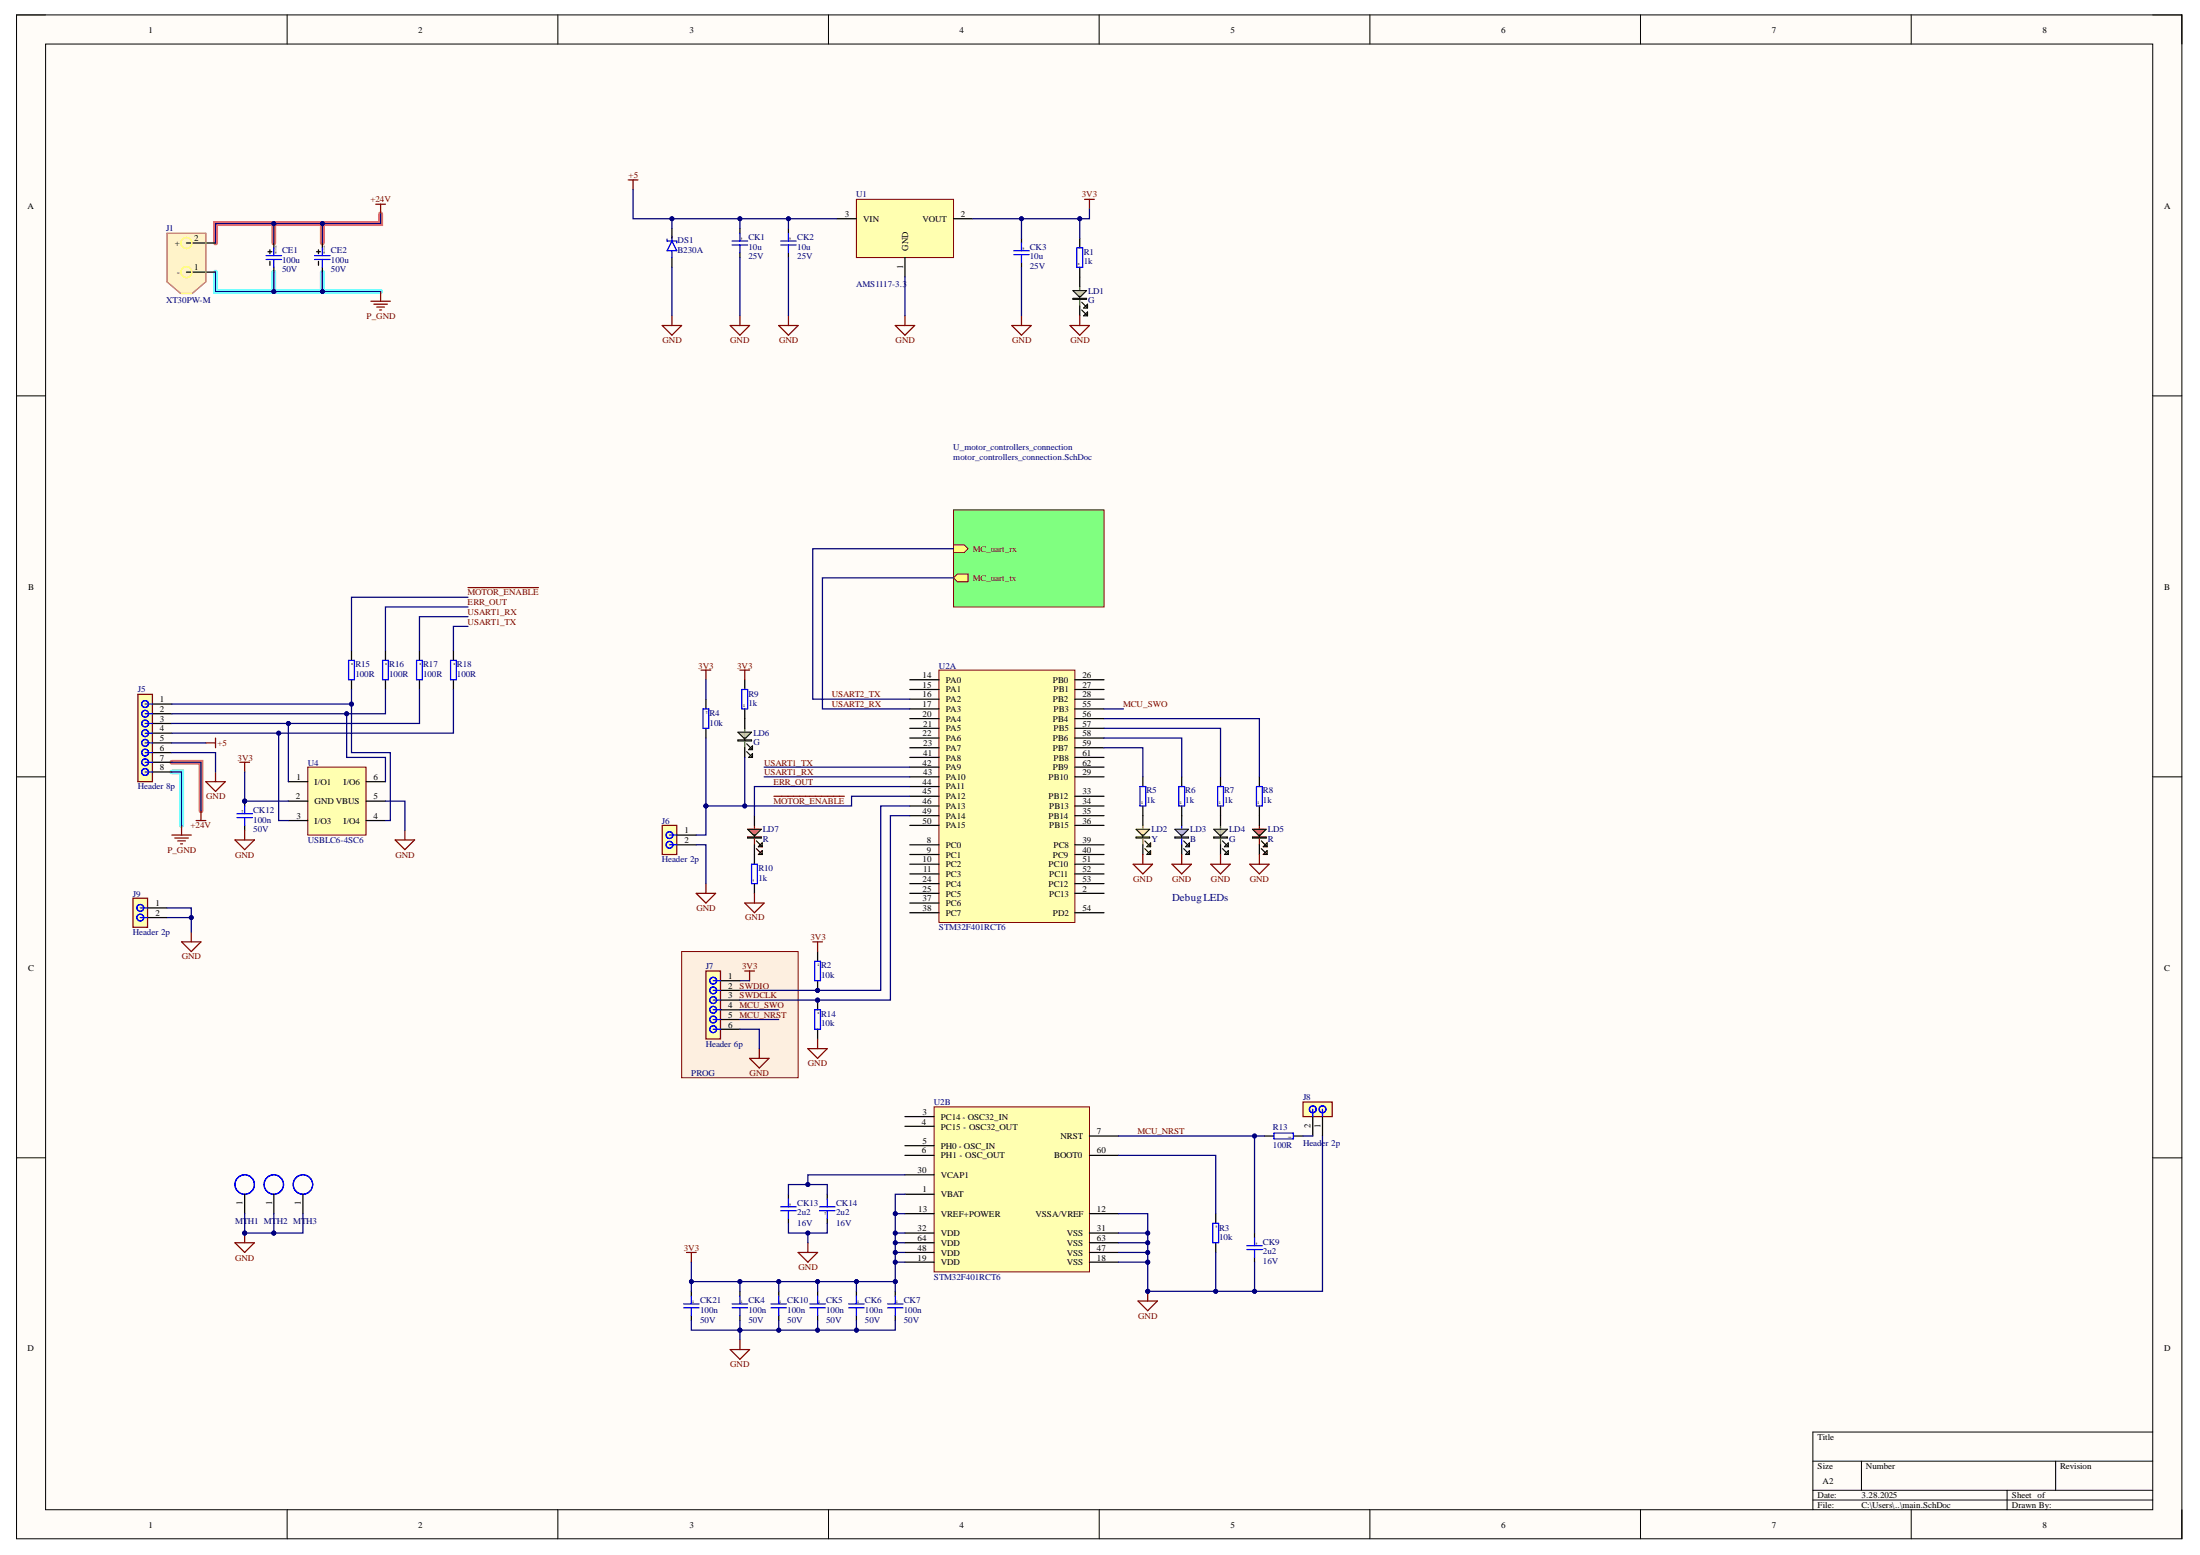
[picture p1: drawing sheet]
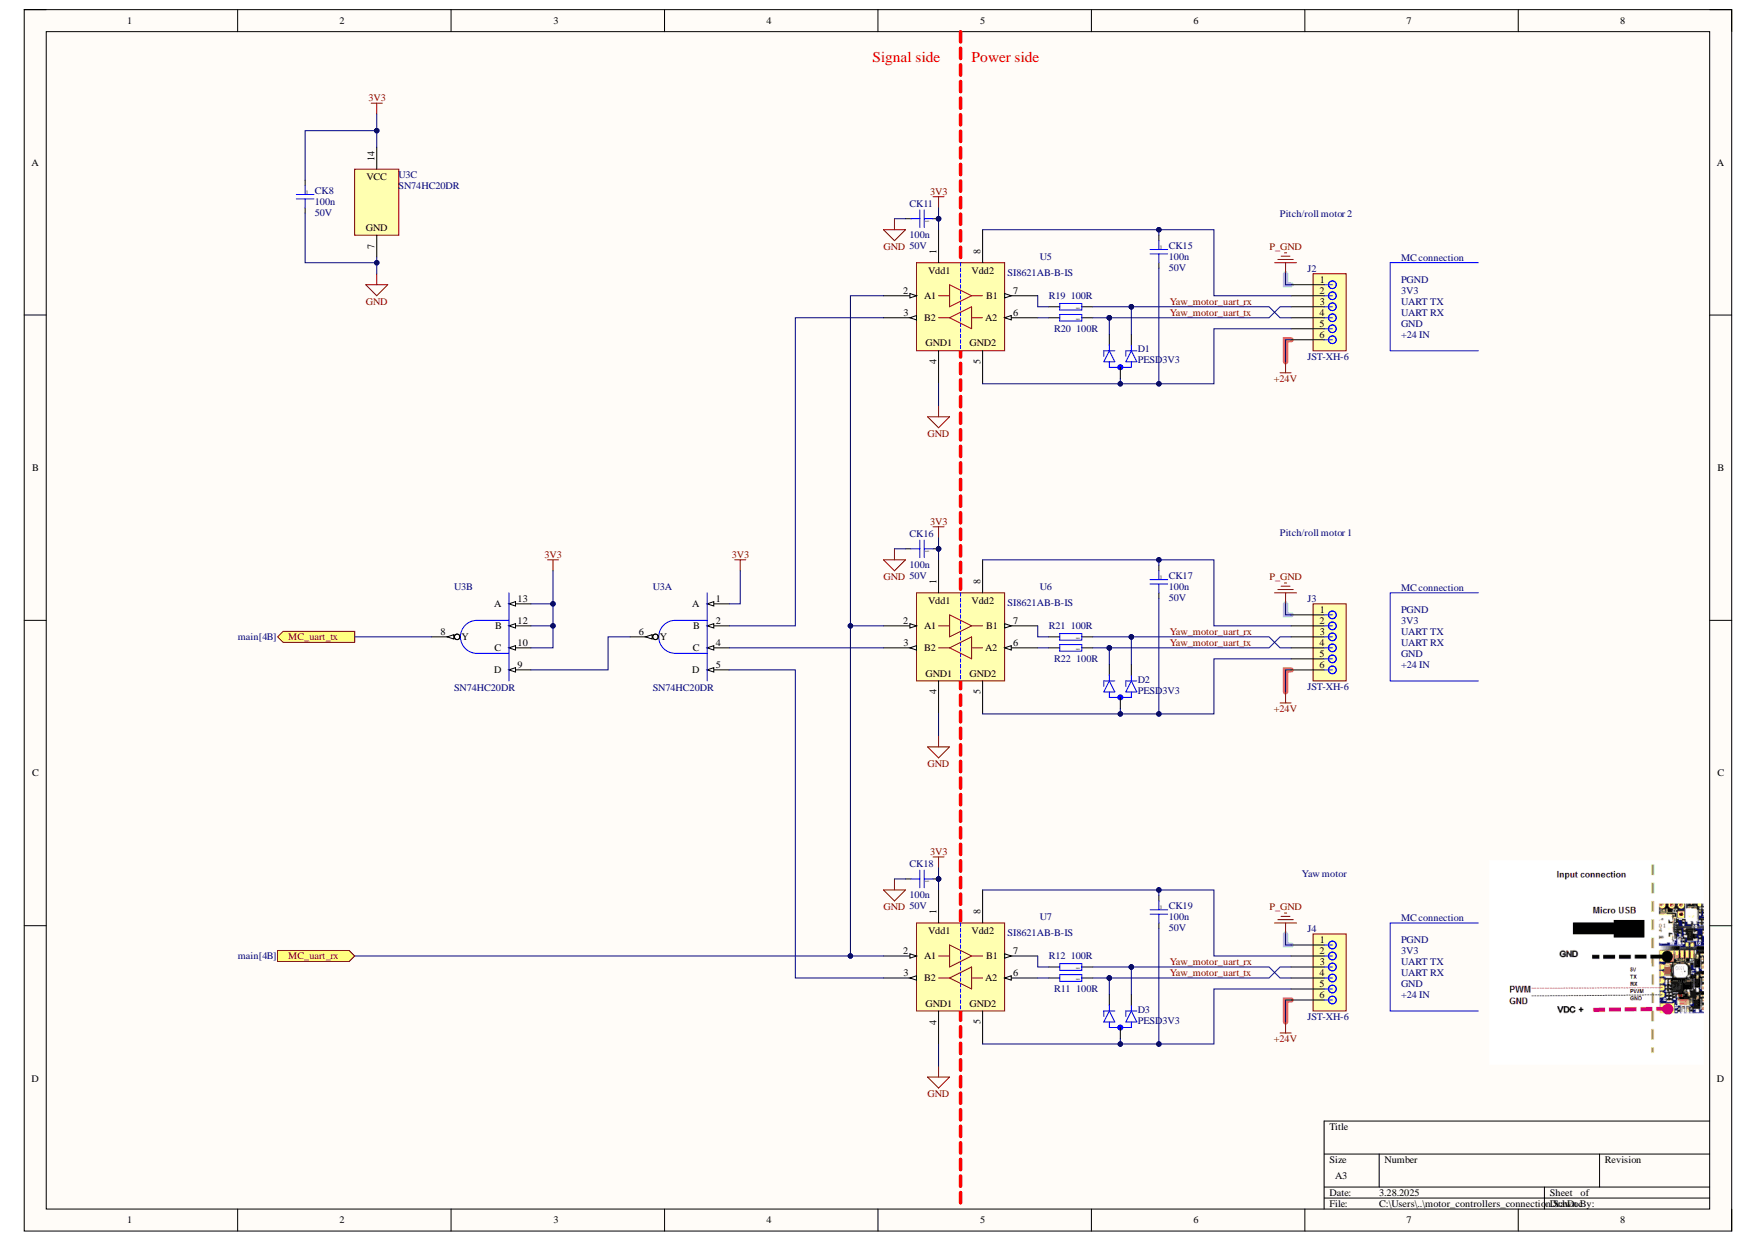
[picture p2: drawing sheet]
# Altium project AOU_010.PrjPcb
5 sheets, 81 parts. Net scope: hierarchical (ports join the sheet entries above them; power ports are global).
Board file: aou_pcb.PcbDoc
Sheets:
  main.SchDoc
    U_motor_controllers_connection = motor_controllers_connection.SchDoc
    U_header_conn = header_conn.SchDoc
    U_power_supply = power_supply.SchDoc
    U_miscellaneous = miscellaneous.SchDoc

## Sheet main.SchDoc: AOU010
size A3; SheetNumber: 1; SheetTotal: 5

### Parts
CE1  100u  Voltage rating: 50V  [CAPAE830X1100N]
CE2  100u  Voltage rating: 50V  [CAPAE830X1100N]
CE3  100u  Voltage rating: 50V  [CAPAE830X1100N]
CE4  100u  Voltage rating: 50V  [CAPAE830X1100N]
CK4  100n  Voltage rating: 50V  [CAP0603]
CK5  100n  Voltage rating: 50V  [CAP0603]
CK6  100n  Voltage rating: 50V  [CAP0603]
CK7  100n  Voltage rating: 50V  [CAP0603]
CK9  100n  Voltage rating: 50V  [CAP0603]
CK10  100n  Voltage rating: 50V  [CAP0603]
CK13  2u2  Voltage rating: 16V  [CAP0603]
CK14  2u2  Voltage rating: 16V  [CAP0603]
CK21  100n  Voltage rating: 50V  [CAP0603]
J1  XT30PW-M  [XT30PWM]
J6  Header 2p  [Pin header 2p]
J7  Header 6p  [Pin header 6p]
J8  Header 2p  [Pin header 2p]
LD2  Y  [0603_LED_Y]
LD3  B  [0603_LED_B]
LD4  G  [0603_LED_G]
LD5  R  [0603_LED_R]
LD6  G  [0603_LED_G]
LD7  R  [0603_LED_R]
R2  10k  [RESC2012X06N(SMR0805)]
R3  10k  [RESC2012X06N(SMR0805)]
R4  10k  [RESC2012X06N(SMR0805)]
R5  1k  [RESC2012X06N(SMR0805)]
R6  1k  [RESC2012X06N(SMR0805)]
R7  1k  [RESC2012X06N(SMR0805)]
R8  1k  [RESC2012X06N(SMR0805)]
R9  1k  [RESC2012X06N(SMR0805)]
R10  1k  [RESC2012X06N(SMR0805)]
R13  100R  [RESC2012X06N(SMR0805)]
R14  10k  [RESC2012X06N(SMR0805)]
U2  STM32F401RCT6  [LQFP64]  (parts A,B of 2)

### Blocks framed on the sheet
PROG: J7

### Sub-sheets
U_header_conn = header_conn.SchDoc: ~{MOTOR_ENABLE} (out), ERR_OUT (in), USART1_RX (out), USART1_TX (in)
U_miscellaneous = miscellaneous.SchDoc: no entries
U_motor_controllers_connection = motor_controllers_connection.SchDoc: MC_uart_tx (out), MC_uart_rx (in)
U_power_supply = power_supply.SchDoc: no entries

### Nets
3V3: CK4.1 CK5.1 CK6.1 CK7.1 CK10.1 CK21.1 J7.1 R2.2 R4.2 R9.1 U2.1(VBAT) U2.13(VDDA/VREF+) U2.19(VDD) U2.32(VDD) U2.48(VDD) U2.64(VDD)
+24V: CE1.1 CE2.1 CE3.1 CE4.1 J1.2(+)
GND: CK4.2 CK5.2 CK6.2 CK7.2 CK9.2 CK10.2 CK13.2 CK14.1 CK21.2 J6.2 J7.6 J8.1 LD2.2 LD3.2 LD4.2 LD5.2 R3.1 R10.2 R14.1 U2.12(VSSA/VREF-) U2.18(VSS) U2.31(VSS) U2.47(VSS) U2.63(VSS)
P_GND: CE1.2 CE2.2 CE3.2 CE4.2 J1.1(-)
~{MOTOR_ENABLE}: J6.1 LD6.2 R4.1 U2.45(PA12) ; sheet U_header_conn/~{MOTOR_ENABLE}
ERR_OUT: LD7.1 U2.44(PA11) ; sheet U_header_conn/ERR_OUT
MCU_NRST: CK9.1 J7.5 R13.1 U2.7(NRST)
MCU_SWO: J7.4 U2.55(PB3)
SWDCLK: J7.3 R14.2 U2.49(PA14)
SWDIO: J7.2 R2.1 U2.46(PA13)
USART1_RX: U2.43(PA10) ; sheet U_header_conn/USART1_RX
USART1_TX: U2.42(PA9) ; sheet U_header_conn/USART1_TX
USART2_RX: U2.17(PA3) ; sheet U_motor_controllers_connection/MC_uart_tx
USART2_TX: U2.16(PA2) ; sheet U_motor_controllers_connection/MC_uart_rx
NetCK13_1: CK13.1 CK14.2 U2.30(VCAP1)
NetJ8_2: J8.2 R13.2
NetLD2_1: LD2.1 R5.2
NetLD3_1: LD3.1 R6.2
NetLD4_1: LD4.1 R7.2
NetLD5_1: LD5.1 R8.2
NetLD6_1: LD6.1 R9.2
NetLD7_2: LD7.2 R10.1
NetR3_2: R3.2 U2.60(BOOT0)
NetR5_1: R5.1 U2.59(PB7)
NetR6_1: R6.1 U2.58(PB6)
NetR7_1: R7.1 U2.57(PB5)
NetR8_1: R8.1 U2.56(PB4)

Not connected (* = marked no-connect by the designer): U2 2(PC13) 3(PC14_-_OSC32_IN) 4(PC15_-_OSC32_OUT) 5(PH0_-_OSC_IN) 6(PH1_-_OSC_OUT) 8(PC0) 9(PC1) 10(PC2) 11(PC3) 14(PA0) 15(PA1) 20(PA4) 21(PA5) 22(PA6) 23(PA7) 24(PC4) 25(PC5) 26(PB0) 27(PB1) 28(PB2) 29(PB10) 33(PB12) 34(PB13) 35(PB14) 36(PB15) 37(PC6) 38(PC7) 39(PC8) 40(PC9) 41(PA8) 50(PA15) 51(PC10) 52(PC11) 53(PC12) 54(PD2) 61(PB8) 62(PB9)

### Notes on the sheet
- Debug LEDs

## Sheet motor_controllers_connection.SchDoc
size A3; SheetNumber: 2; SheetTotal: 5

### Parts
CK8  100n  Voltage rating: 50V  [CAP0603]
CK11  100n  Voltage rating: 50V  [CAP0603]
CK15  100n  Voltage rating: 50V  [CAP0603]
CK16  100n  Voltage rating: 50V  [CAP0603]
CK17  100n  Voltage rating: 50V  [CAP0603]
CK18  100n  Voltage rating: 50V  [CAP0603]
CK19  100n  Voltage rating: 50V  [CAP0603]
D1  PESD3V3  [SOT95P230X110-3N(SOT23)]
D2  PESD3V3  [SOT95P230X110-3N(SOT23)]
D3  PESD3V3  [SOT95P230X110-3N(SOT23)]
J2  JST-XH-6  [JST-XH-6]
J3  JST-XH-6  [JST-XH-6]
J4  JST-XH-6  [JST-XH-6]
R11  100R  [RESC2012X06N(SMR0805)]
R12  100R  [RESC2012X06N(SMR0805)]
R19  100R  [RESC2012X06N(SMR0805)]
R20  100R  [RESC2012X06N(SMR0805)]
R21  100R  [RESC2012X06N(SMR0805)]
R22  100R  [RESC2012X06N(SMR0805)]
U3  SN74HC20DR  [SOIC14]  (parts A,B,C of 3)
U5  SI8621AB-B-IS  [SOIC8]
U6  SI8621AB-B-IS  [SOIC8]
U7  SI8621AB-B-IS  [SOIC8]

### Ports
MC_uart_rx (in, see main[5A]), MC_uart_tx (out, see main[5A])

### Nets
3V3: CK8.1 CK11.1 CK16.1 CK18.1 U3.1(A) U3.10(C) U3.12(B) U3.13(A) U3.14(VCC) U5.1(Vdd1) U6.1(Vdd1) U7.1(Vdd1)
+24V: J2.6 J3.6 J4.6
GND: CK8.2 CK11.2 CK16.2 CK18.2 U3.7(GND) U5.4(GND1) U6.4(GND1) U7.4(GND1)
P_GND: J2.1 J3.1 J4.1
PR1_motor_uart_rx: D1.1(K1) J2.4 R19.2
PR1_motor_uart_tx: D1.2(K2) J2.3 R20.2
PR2_motor_uart_rx: D2.1(K1) J3.4 R21.2
PR2_motor_uart_tx: D2.2(K2) J3.3 R22.2
USART2_RX: U3.8(Y) ; port MC_uart_tx
USART2_TX: U5.2(A1) U6.2(A1) U7.2(A1) ; port MC_uart_rx
Yaw_motor_uart_rx: D3.1(K1) J4.4 R12.2
Yaw_motor_uart_tx: D3.2(K2) J4.3 R11.2
NetCK15_1: CK15.1 J2.2 U5.8(Vdd2)
NetCK15_2: CK15.2 D1.3(A) J2.5 U5.5(GND2)
NetCK17_1: CK17.1 J3.2 U6.8(Vdd2)
NetCK17_2: CK17.2 D2.3(A) J3.5 U6.5(GND2)
NetCK19_1: CK19.1 J4.2 U7.8(Vdd2)
NetCK19_2: CK19.2 D3.3(A) J4.5 U7.5(GND2)
NetR11_1: R11.1 U7.6(A2)
NetR12_1: R12.1 U7.7(B1)
NetR19_1: R19.1 U5.7(B1)
NetR20_1: R20.1 U5.6(A2)
NetR21_1: R21.1 U6.7(B1)
NetR22_1: R22.1 U6.6(A2)
NetU3_2: U3.2(B) U5.3(B2)
NetU3_4: U3.4(C) U6.3(B2)
NetU3_5: U3.5(D) U7.3(B2)
NetU3_6: U3.6(Y) U3.9(D)

### Layout directives
net class MC_isol: PR1_motor_uart_rx, PR1_motor_uart_tx, PR2_motor_uart_rx, PR2_motor_uart_tx, Yaw_motor_uart_rx, Yaw_motor_uart_tx

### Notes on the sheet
- Signal side
- Power side
- Pitch/roll motor 2
- MC connection
- PGND
- 3V3
- UART RX
- UART TX
- GND
- +24 IN
- Pitch/roll motor 1
- Yaw motor

## Sheet header_conn.SchDoc
size A4; SheetNumber: 3; SheetTotal: 5

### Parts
CK12  100n  Voltage rating: 50V  [CAP0603]
J5  Header 8p  [Pin header 8p]
R15  100R  [RESC2012X06N(SMR0805)]
R16  100R  [RESC2012X06N(SMR0805)]
R17  100R  [RESC2012X06N(SMR0805)]
R18  100R  [RESC2012X06N(SMR0805)]
U4  USBLC6-4SC6  [SOT23-6]

### Ports
ERR_OUT (in, see main[2B]), USART1_RX (out, see main[2B]), USART1_TX (in, see main[2B]), ~{MOTOR_ENABLE} (out, see main[2B])

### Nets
3V3: CK12.1 U4.2(GND)
+5: J5.5
+24V: J5.7
GND: CK12.2 J5.6 U4.5(VBUS)
P_GND: J5.8
~{MOTOR_ENABLE}: R15.2 ; port ~{MOTOR_ENABLE}
ERR_OUT: R16.2 ; port ERR_OUT
USART1_RX: R17.2 ; port USART1_RX
USART1_TX: R18.2 ; port USART1_TX
NetJ5_1: J5.1 R15.1 U4.4(I/O4)
NetJ5_2: J5.2 R16.1 U4.6(I/O6)
NetJ5_3: J5.3 R17.1 U4.1(I/O1)
NetJ5_4: J5.4 R18.1 U4.3(I/O3)

## Sheet power_supply.SchDoc
size A4; SheetNumber: 4; SheetTotal: 5

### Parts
CK1  10u  Voltage rating: 25V  [CAP0805]
CK2  10u  Voltage rating: 25V  [CAP0805]
CK3  10u  Voltage rating: 25V  [CAP0805]
CK20  100n  Voltage rating: 50V  [CAP0603]
CK22  100n  Voltage rating: 50V  [CAP0603]
CK23  100n  Voltage rating: 50V  [CAP0603]
CK24  10u  Voltage rating: 25V  [CAP0805]
DS1  B230A  [DIOM4326X23M]
LD1  G  [0603_LED_G]
R1  1k  [RESC2012X06N(SMR0805)]
U1  AMS1117-3.3  [SOT230P700X180-4M]

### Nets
3V3: CK3.1 CK20.1 CK22.1 CK23.1 R1.1 U1.2(VOUT)
+5: CK1.1 CK2.1 CK24.1 DS1.1 U1.3(VIN)
GND: CK1.2 CK2.2 CK3.2 CK20.2 CK22.2 CK23.2 CK24.2 DS1.2 LD1.2 U1.1(GND)
NetLD1_1: LD1.1 R1.2

## Sheet miscellaneous.SchDoc
size A4; SheetNumber: 5; SheetTotal: 5

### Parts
J9  Header 2p  [Pin header 2p]
MTH1  Hole  [3.2/6 MM]  (value not drawn)  (no BOM)
MTH2  Hole  [3.2/6 MM]  (value not drawn)  (no BOM)
MTH3  Hole  [3.2/6 MM]  (value not drawn)  (no BOM)
MTH4  Hole  [3.2/6 MM]  (value not drawn)  (no BOM)

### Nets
GND: J9.1 J9.2 MTH1.1 MTH2.1 MTH3.1 MTH4.1

## Nets that join several sheets
3V3: main (16 pins), motor_controllers_connection (12 pins), header_conn (CK12.1 U4.2), power_supply (6 pins)
+5: header_conn (J5.5), power_supply (5 pins)
+24V: main (5 pins), motor_controllers_connection (J2.6 J3.6 J4.6), header_conn (J5.7)
GND: main (24 pins), motor_controllers_connection (8 pins), header_conn (CK12.2 J5.6 U4.5), power_supply (10 pins), miscellaneous (6 pins)
P_GND: main (5 pins), motor_controllers_connection (J2.1 J3.1 J4.1), header_conn (J5.8)
~{MOTOR_ENABLE}: main (J6.1 LD6.2 R4.1 U2.45), header_conn (R15.2)
ERR_OUT: main (LD7.1 U2.44), header_conn (R16.2)
USART1_RX: main (U2.43), header_conn (R17.2)
USART1_TX: main (U2.42), header_conn (R18.2)
USART2_RX: main (U2.17), motor_controllers_connection (U3.8)
USART2_TX: main (U2.16), motor_controllers_connection (U5.2 U6.2 U7.2)

## Assembly variants
jlcpcb_pcba: not fitted J1 J6 J7 J8 LD2 LD3 LD4 LD5 LD6 U2
